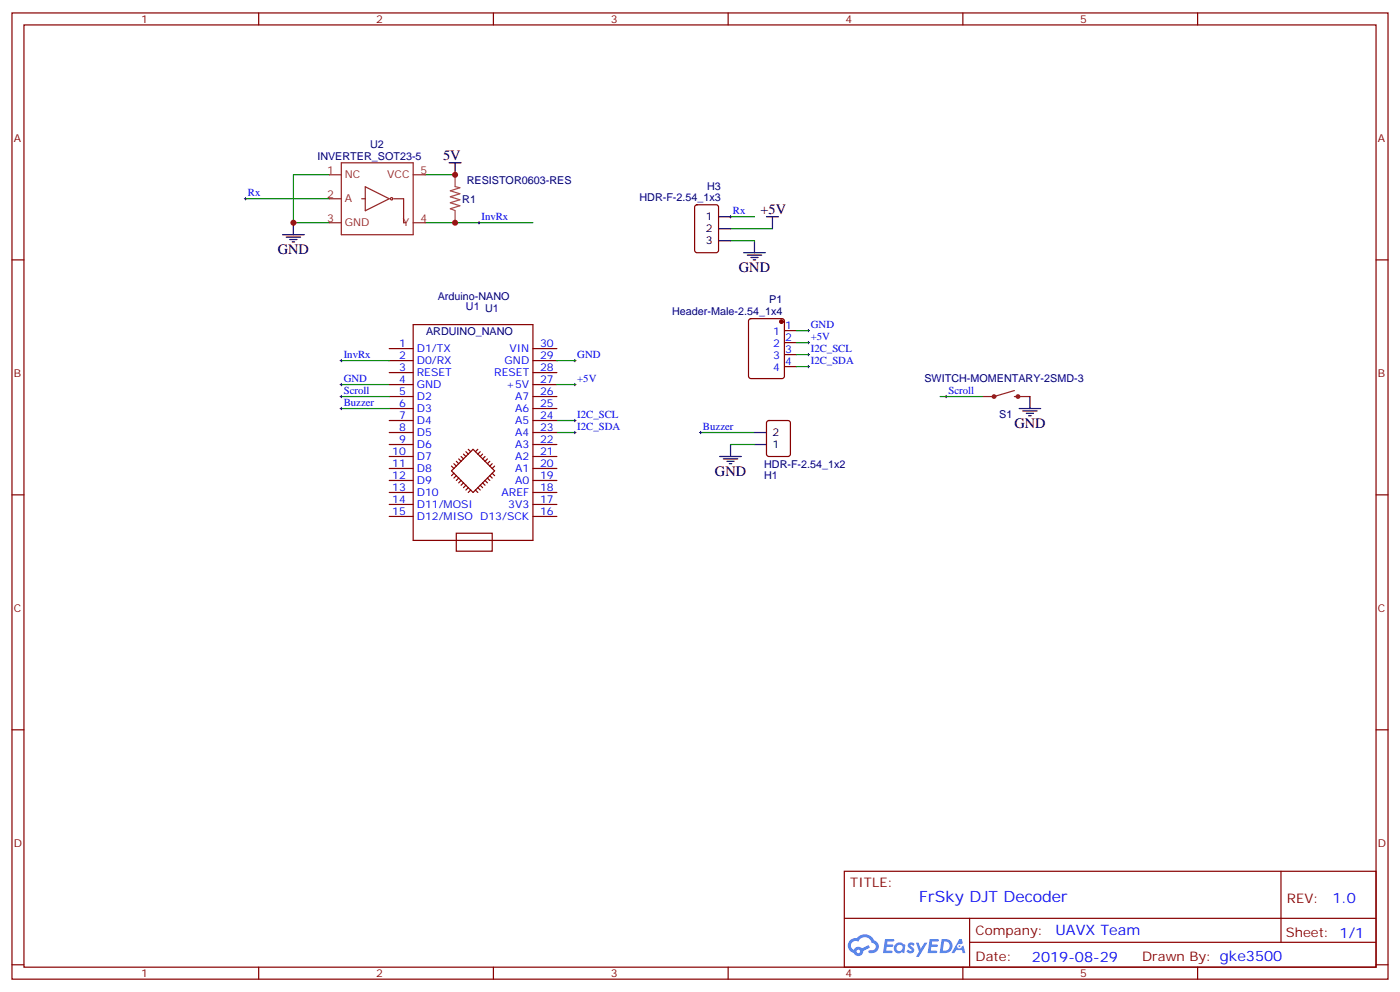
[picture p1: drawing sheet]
<svg xmlns="http://www.w3.org/2000/svg" width="412mm" height="292mm" viewBox="0 0 412 292" stroke-linecap="round" stroke-linejoin="round" font-family="sans-serif">
<g fill="none" stroke="#870000" stroke-width=".35">
<path d="M3.5 3.8h405.4v284.3h-405.4zM7.1 7.3h398.2v277.3h-398.2zM76.2 3.8v3.5M145.3 3.8v3.5M214.5 3.8v3.5M283.6 3.8v3.5M352.8 3.8v3.5M3.5 76.5h3.6M405.3 76.5h3.6M3.5 145.6h3.6M405.3 145.6h3.6M3.5 214.8h3.6"/>
<path d="M405.3 214.8h3.6M248.7 256.4h156.6v28.2h-156.6zM377.3 256.4v20.9M248.7 270.2h156.5M285.6 277.3h119.6M285.6 270.2v14.2M3.5 283.9h3.6M76.2 284.6v3.5M145.3 284.6v3.5M214.5 284.6v3.5M283.6 284.6v3.5M352.8 284.6v3.5"/>
<path d="M405.3 283.9h3.6"/>
</g>
<g fill="#5487ff">
<path d="M267.7 277.6a1.22 1.22 0 0 1 1.7 .2l-.4 .6a.47 .47 0 0 0-.3-.4 .47 .47 0 0 0-.5 .2l.1 .2a1.14 1.14 0 0 1 .8 1.8 1.14 1.14 0 0 1-1.9 0l-.2-.2 .5-.6 .7 .5a.29 .29 0 0 0 .3-.3 .29 .29 0 0 0-.2-.3 1.04 1.04 0 0 1-.6-1.7z"/>
<path d="M260.7 276.3h2.4l.3 .2-.2 .5-1.8 .1-.1 .8h1.5l.3 .4-.3 .4h-1.6l-.2 1.1h1.7l.2 .3-.2 .3-2.6 .1z"/>
<path d="M273.8 276.3h2.4l.3 .2-.1 .5-1.8 .1-.2 .8h1.6l.3 .4-.4 .4h-1.6l-.1 1.1h1.7l.2 .3-.2 .3-2.6 .1z"/>
<path d="M282.6 276.3h.7l.3 1.3-.6 .3a.69 .69 0 0 0-1 .3 .69 .69 0 0 0 .4 .9 .69 .69 0 0 0 .9-.6l.5-.2 .6 2.2h-.8l-.2-.9h-1.8l-.5 .9h-.8z"/>
<path d="M269.8 277.4h.8l.6 1.8 1.1-1.8h.9l-2.6 4.2h-.8l.9-1.5z"/>
<path d="M277.4 276.3l-.6 4.2h1.3a2.11 2.11 0 0 0 2.5-2.1 2.11 2.11 0 0 0-2.5-2.1zM278.1 277.1a1.39 1.39 0 0 1 1.7 1.4 1.39 1.39 0 0 1-1.8 1.3h-.3z"/>
<path d="M263.7 277.9a1.54 1.54 0 0 0-.1 2.2 1.54 1.54 0 0 0 2.2 .1l.6 .3 .3-2.3-.2-.3h-.4a1.49 1.49 0 0 0-2.4 0zM264 278.9a.94 .94 0 0 1 1.8 0 .94 .94 0 0 1-1.8 0z"/>
<path d="M250.4 276.7a2.18 2.18 0 0 0 1.1 3.7 1.44 1.44 0 0 0 1.6 .9 1.44 1.44 0 0 0 1.2-1.4l2-1.1-.5-.7-1.9 1a1.47 1.47 0 0 0-2.4 .4 1.39 1.39 0 0 1-.7-1.9 1.39 1.39 0 0 1 2-.5 2.12 2.12 0 0 1 2.2-1.3 2.12 2.12 0 0 1 1.9 1.7 1.14 1.14 0 0 1 1.1 1.4 1.14 1.14 0 0 1-1.7 .7 .43 .43 0 0 0-.5 .4 .43 .43 0 0 0 .4 .5 1.98 1.98 0 0 0 2.5-1.2 1.98 1.98 0 0 0-1.2-2.6 3.1 3.1 0 0 0-5.3-.6l-.9 .1zM252.3 280a.55 .55 0 0 1 1.1 0 .55 .55 0 0 1-1.1 0z"/>
<circle cx="282.6" cy="278.4" r=".26"/>
</g>
<g fill="none" stroke="#000" stroke-width=".29">
<path d="M72 58.5h.7M72.3 58.1v.7M140.8 65.5h.7M141.1 65.2v.7M214.8 63.8h.7M215.2 63.4v.7M237.8 97.3h.7M238.1 96.9v.7M100.2 113.2h.7M100.2 106.1h.7M100.2 116.7h.7M100.5 105.8v.7"/>
<path d="M100.5 112.8v.7M100.5 116.3v.8M100.5 119.9v.7M169 113.2h.7M169 106.1h.7M169.3 105.8v.7M169.3 112.8v.7M237.8 107.9h.7M237.8 104.4h.7M237.8 100.8h.7M238.1 100.5v.7M238.1 104v.7"/>
<path d="M238.1 107.5v.7M278.3 116.7h.7M278.7 116.3v.8M100.2 120.2h.7M169 123.8h.7M169 127.3h.7M169.3 123.4v.7M169.3 126.9v.7M206 127.3h.7M206.4 126.9v.7"/>
</g>
<g fill="none" stroke="#008700" stroke-width=".35">
<path d="M72.3 58.5h24.7M97 51.4h-10.6v14.1h10.6M125.2 51.4h8.9M125.2 65.5h31.8M215.2 63.8h7M215.2 67.3h12.3M215.2 70.8h7M234.6 97.3h3.5M100.5 113.2h14.2M100.5 106.1h14.2M100.5 116.7h14.2M164 113.2h5.3"/>
<path d="M164 106.1h5.3M234.6 100.8h3.5M234.6 104.4h3.5M234.6 107.9h3.5M276.9 116.7h12.4M100.5 120.2h14.2M164 123.8h5.3M164 127.3h5.3M206.4 127.3h15.8M215.2 130.8h7"/>
</g>
<g fill="none" stroke="#870000" stroke-width=".35">
<path d="M204.8 60.5l.5-.2h5.7l.6 .4 .1 13-.5 .6-5.9 .1-.6-.5-.1-12.9zM121.7 95.5h35.3v63.5h-35.3zM220.7 94l.5-.2h9.2l.6 .4 .1 16.5-.5 .7h-9.4l-.7-.5v-16.4zM231.1 97.3h3.5M114.7 116.7h7M114.7 113.2h7M114.7 109.6h7M114.7 106.1h7M114.7 102.6h7M157 116.7h7M157 113.2h7M157 109.6h7"/>
<path d="M157 106.1h7M157 102.6h7M231.1 100.8h3.5M231.1 104.4h3.5M231.1 107.9h3.5M114.7 137.9h7M114.7 134.3h7M114.7 130.8h7M114.7 127.3h7M114.7 123.8h7M114.7 120.2h7M133 138.6l6.3-6.4 6.4 6.4-6.4 6.3z"/>
<path d="M133 137.2l.7 .7M133.7 136.5l.7 .7M133.7 139.3l-.7 .7M134.4 135.7l.7 .8M134.4 140l-.7 .7M135.1 135l.7 .7M135.8 134.3l.7 .7M136.5 133.6l.7 .7M137.2 132.9l.7 .7M137.9 132.2l.7 .7M140.8 132.2l-.7 .7M141.5 132.9l-.7 .7"/>
<path d="M142.2 133.6l-.7 .7M142.9 134.3l-.7 .7M143.6 135l-.7 .7M144.3 140l.7 .7M144.3 135.7l-.7 .8M145 139.3l.7 .7M145 136.5l-.7 .7M145.7 137.2l-.7 .7M157 137.9h7M157 134.3h7M157 130.8h7M157 127.3h7"/>
<path d="M157 123.8h7M157 120.2h7M226 124l.5-.2h5.6l.7 .4v9.4l-.4 .7h-5.9l-.7-.4v-9.4zM114.7 148.4h7M114.7 144.9h7M114.7 141.4h7M114.7 152h7M134.4 156.9h10.6v5.3h-10.6zM135.1 140.7l-.7 .7M135.8 141.4l-.7 .7M136.5 142.1l-.7 .7M137.2 142.8l-.7 .7"/>
<path d="M137.9 143.5l-.7 .7M138.6 144.2l-.7 .7M140.1 144.2l.7 .7M140.8 143.5l.7 .7M141.5 142.8l.7 .7M142.2 142.1l.7 .7M142.9 141.4l.7 .7M143.6 140.7l.7 .7M157 148.4h7M157 144.9h7M157 141.4h7M157 152h7"/>
</g>
<circle cx="230.2" cy="94.7" r=".53" fill="#870000" stroke="#870000" stroke-width=".35"/>
<g fill="none" stroke="#000" stroke-width=".35">
<path d="M132.3 47.9h3.5M134.1 47.9v3.5M83.3 69.1h6.3M84.3 69.8h4.2M85.4 70.5h2.1M86.1 71.2h.7M86.4 65.5v3.6M211.7 63.8h3.5M211.7 70.8h3.5M211.7 67.3h3.5M219.1 74.4h6.3M220.1 75.1h4.3"/>
<path d="M221.2 75.8h2.1M221.9 76.5h.7M222.2 70.8v3.6M225.8 63.8h3.5M227.5 63.8v3.5M303.4 116.7v3.5M212 134.3h6.4M213.1 135h4.2M214.1 135.7h2.2M214.8 136.5h.7M215.2 130.8v3.5M222.2 130.8h3.6"/>
<path d="M222.2 127.3h3.6M300.2 120.2h6.4M301.3 120.9h4.2M302.3 121.6h2.1M303 122.3h.7"/>
</g>
<g fill="none" stroke="#8c2424" stroke-width=".35">
<path d="M97 58.5h3.5M97 51.4h3.5M100.5 47.9h21.2v21.2h-21.2zM106.5 58.5h1.1M107.6 55l7.1 3.5-7.1 3.5zM116.1 58.5h2.8v7h.7M121.7 51.4h3.5M97 65.5h3.5M121.7 65.5h3.5M298.8 114.9l-6 1.8h-3.5M298.8 116.7h4.6"/>
<circle cx="115.4" cy="58.5" r=".35"/>
</g>
<g fill="none" stroke="#8c2424" stroke-width=".71">
<circle cx="292.8" cy="116.7" r=".35"/>
<circle cx="299.9" cy="116.7" r=".35"/>
</g>
<path d="M134.1 51.4v3.5l1.4 .4-2.9 .8 2.9 .9-2.9 .9 2.9 .9-2.9 .9 2.9 .9-2.9 .8 1.5 .6M134.1 62.1v3.4" fill="none" stroke="#a64a4a" stroke-width=".35"/>
<g fill="#c00">
<circle cx="86.4" cy="65.5" r=".88"/>
<circle cx="134.1" cy="51.4" r=".88"/>
<circle cx="134.1" cy="65.5" r=".88"/>
</g>
<text font-size="4.6" fill="#00f" x="270.8" y="265.4">FrSky DJT Decoder</text>
<g font-size="4.2">
<text x="130.5" y="47.2">5V</text>
<text x="224" y="63.1">+5V</text>
<text x="81.8" y="74.7">GND</text>
<text x="217.7" y="80">GND</text>
<text x="298.8" y="125.9">GND</text>
<text x="210.6" y="140">GND</text>
</g>
<g font-size="4.2" fill="#00f">
<text x="392.5" y="265.7">1.0</text>
<text x="310.9" y="275.2">UAVX Team</text>
<text x="304" y="283">2019-08-29</text>
</g>
<g font-size="3.9" fill="#800">
<text x="250.5" y="261">TITLE:</text>
<text x="379.1" y="265.7">REV:</text>
<text x="287.4" y="275.2">Company:</text>
<text x="378.7" y="275.8">Sheet: 1/1</text>
<text x="287.4" y="282.9">Date:</text>
<text x="336.4" y="282.9">Drawn By: gke3500</text>
</g>
<g font-size="3.2" fill="#800">
<text x="41.6" y="6.8">1</text>
<text x="110.8" y="6.8">2</text>
<text x="179.9" y="6.8">3</text>
<text x="249.1" y="6.8">4</text>
<text x="318.2" y="6.8">5</text>
<text x="4.1" y="41.9">A</text>
<text x="405.9" y="41.9">A</text>
<text x="4.1" y="111.1">B</text>
<text x="405.9" y="111.1">B</text>
<text x="4.1" y="180.2">C</text>
<text x="405.9" y="180.2">C</text>
<text x="4.1" y="249.3">D</text>
<text x="405.9" y="249.3">D</text>
<text x="41.6" y="287.6">1</text>
<text x="110.8" y="287.6">2</text>
<text x="179.9" y="287.6">3</text>
<text x="249.1" y="287.6">4</text>
<text x="318.2" y="287.6">5</text>
</g>
<g font-size="3.2" fill="#000080">
<text x="93.5" y="47.2">INVERTER_SOT23-5</text>
<text x="109" y="43.6">U2</text>
<text x="136.2" y="59.6">R1</text>
<text x="137.5" y="54.3">RESISTOR0603-RES</text>
<text x="188.4" y="59.2">HDR-F-2.54_1x3</text>
<text x="208.3" y="56">H3</text>
<text x="128.9" y="88.3">Arduino-NANO</text>
<text x="226.6" y="89.3">P1</text>
<text x="137.2" y="91.3">U1 U1</text>
<text x="198" y="92.7">Header-Male-2.54_1x4</text>
<text x="125.5" y="98.6">ARDUINO_NANO</text>
<text x="272.3" y="112.6">SWITCH-MOMENTARY-2SMD-3</text>
<text x="294.3" y="123.1">S1</text>
<text x="225.1" y="137.9">HDR-F-2.54_1x2</text>
<text x="225.1" y="141">H1</text>
</g>
<g font-size="3.2" fill="#8d2323">
<text x="96.4" y="51.1">1</text>
<text x="101.6" y="52.5">NC</text>
<text x="114" y="52.5">VCC</text>
<text x="123.8" y="51.1">5</text>
<text x="96.4" y="58.1">2</text>
<text x="101.6" y="59.5">A</text>
<text x="96.4" y="65.2">3</text>
<text x="123.8" y="65.2">4</text>
<text x="101.6" y="66.6">GND</text>
<text x="118.7" y="66.6">Y</text>
</g>
<g font-size="3.2" fill="#00f">
<text x="73" y="57.6">Rx</text>
<text x="141.8" y="64.7">InvRx</text>
<text x="215.9" y="62.9">Rx</text>
<text x="227.7" y="98.7">1</text>
<text x="231.2" y="96.9">1</text>
<text x="231.2" y="100.5">2</text>
<text x="238.8" y="99.9">+5V</text>
<text x="238.8" y="96.4">GND</text>
<text x="101.2" y="105.2">InvRx</text>
<text x="117.6" y="105.8">2</text>
<text x="117.6" y="102.2">1</text>
<text x="122.8" y="107.2">D0/RX</text>
<text x="122.8" y="103.6">D1/TX</text>
<text x="148.6" y="107.2">GND</text>
<text x="150.1" y="103.6">VIN</text>
<text x="159.1" y="102.2">30</text>
<text x="159.1" y="105.8">29</text>
<text x="170" y="105.2">GND</text>
<text x="227.7" y="102.2">2</text>
<text x="227.7" y="105.8">3</text>
<text x="231.2" y="104">3</text>
<text x="231.2" y="107.5">4</text>
<text x="238.8" y="107">I2C_SDA</text>
<text x="238.8" y="103.5">I2C_SCL</text>
<text x="101.2" y="112.3">GND</text>
<text x="117.6" y="112.8">4</text>
<text x="117.6" y="109.3">3</text>
<text x="122.8" y="110.7">RESET</text>
<text x="145.6" y="110.7">RESET</text>
<text x="159.1" y="109.3">28</text>
<text x="159.1" y="112.8">27</text>
<text x="170" y="112.3">+5V</text>
<text x="227.7" y="109.3">4</text>
<text x="101.2" y="119.3">Buzzer</text>
<text x="101.2" y="115.8">Scroll</text>
<text x="117.6" y="119.9">6</text>
<text x="117.6" y="116.3">5</text>
<text x="122.8" y="117.8">D2</text>
<text x="122.8" y="114.2">GND</text>
<text x="149.1" y="114.2">+5V</text>
<text x="151.7" y="117.8">A7</text>
<text x="159.1" y="116.3">26</text>
<text x="159.1" y="119.9">25</text>
<text x="279.4" y="115.8">Scroll</text>
<text x="117.6" y="123.4">7</text>
<text x="122.8" y="124.8">D4</text>
<text x="122.8" y="121.3">D3</text>
<text x="151.7" y="121.3">A6</text>
<text x="151.7" y="124.8">A5</text>
<text x="159.1" y="123.4">24</text>
<text x="170" y="122.9">I2C_SCL</text>
<text x="117.6" y="130.5">9</text>
<text x="117.6" y="126.9">8</text>
<text x="122.8" y="131.9">D6</text>
<text x="122.8" y="128.3">D5</text>
<text x="151.7" y="128.3">A4</text>
<text x="151.7" y="131.9">A3</text>
<text x="159.1" y="126.9">23</text>
<text x="159.1" y="130.5">22</text>
<text x="170" y="126.4">I2C_SDA</text>
<text x="207.1" y="126.4">Buzzer</text>
<text x="115.6" y="137.5">11</text>
<text x="115.6" y="134">10</text>
<text x="122.8" y="135.4">D7</text>
<text x="151.7" y="135.4">A2</text>
<text x="159.1" y="134">21</text>
<text x="159.1" y="137.5">20</text>
<text x="115.6" y="141">12</text>
<text x="122.8" y="142.5">D9</text>
<text x="122.8" y="138.9">D8</text>
<text x="151.7" y="138.9">A1</text>
<text x="151.7" y="142.5">A0</text>
<text x="159.1" y="141">19</text>
<text x="115.6" y="148.1">14</text>
<text x="115.6" y="144.6">13</text>
<text x="122.8" y="149.5">D11/MOSI</text>
<text x="122.8" y="146">D10</text>
<text x="147.7" y="146">AREF</text>
<text x="149.7" y="149.5">3V3</text>
<text x="159.1" y="144.6">18</text>
<text x="159.1" y="148.1">17</text>
<text x="115.6" y="151.6">15</text>
<text x="122.8" y="153">D12/MISO D13/SCK</text>
<text x="159.1" y="151.6">16</text>
</g>
<g font-size="3.2">
<text x="207.9" y="64.8">1</text>
<text x="207.9" y="71.9">3</text>
<text x="207.9" y="68.4">2</text>
<text x="227.5" y="131.9">1</text>
<text x="227.5" y="128.3">2</text>
</g>
</svg>
